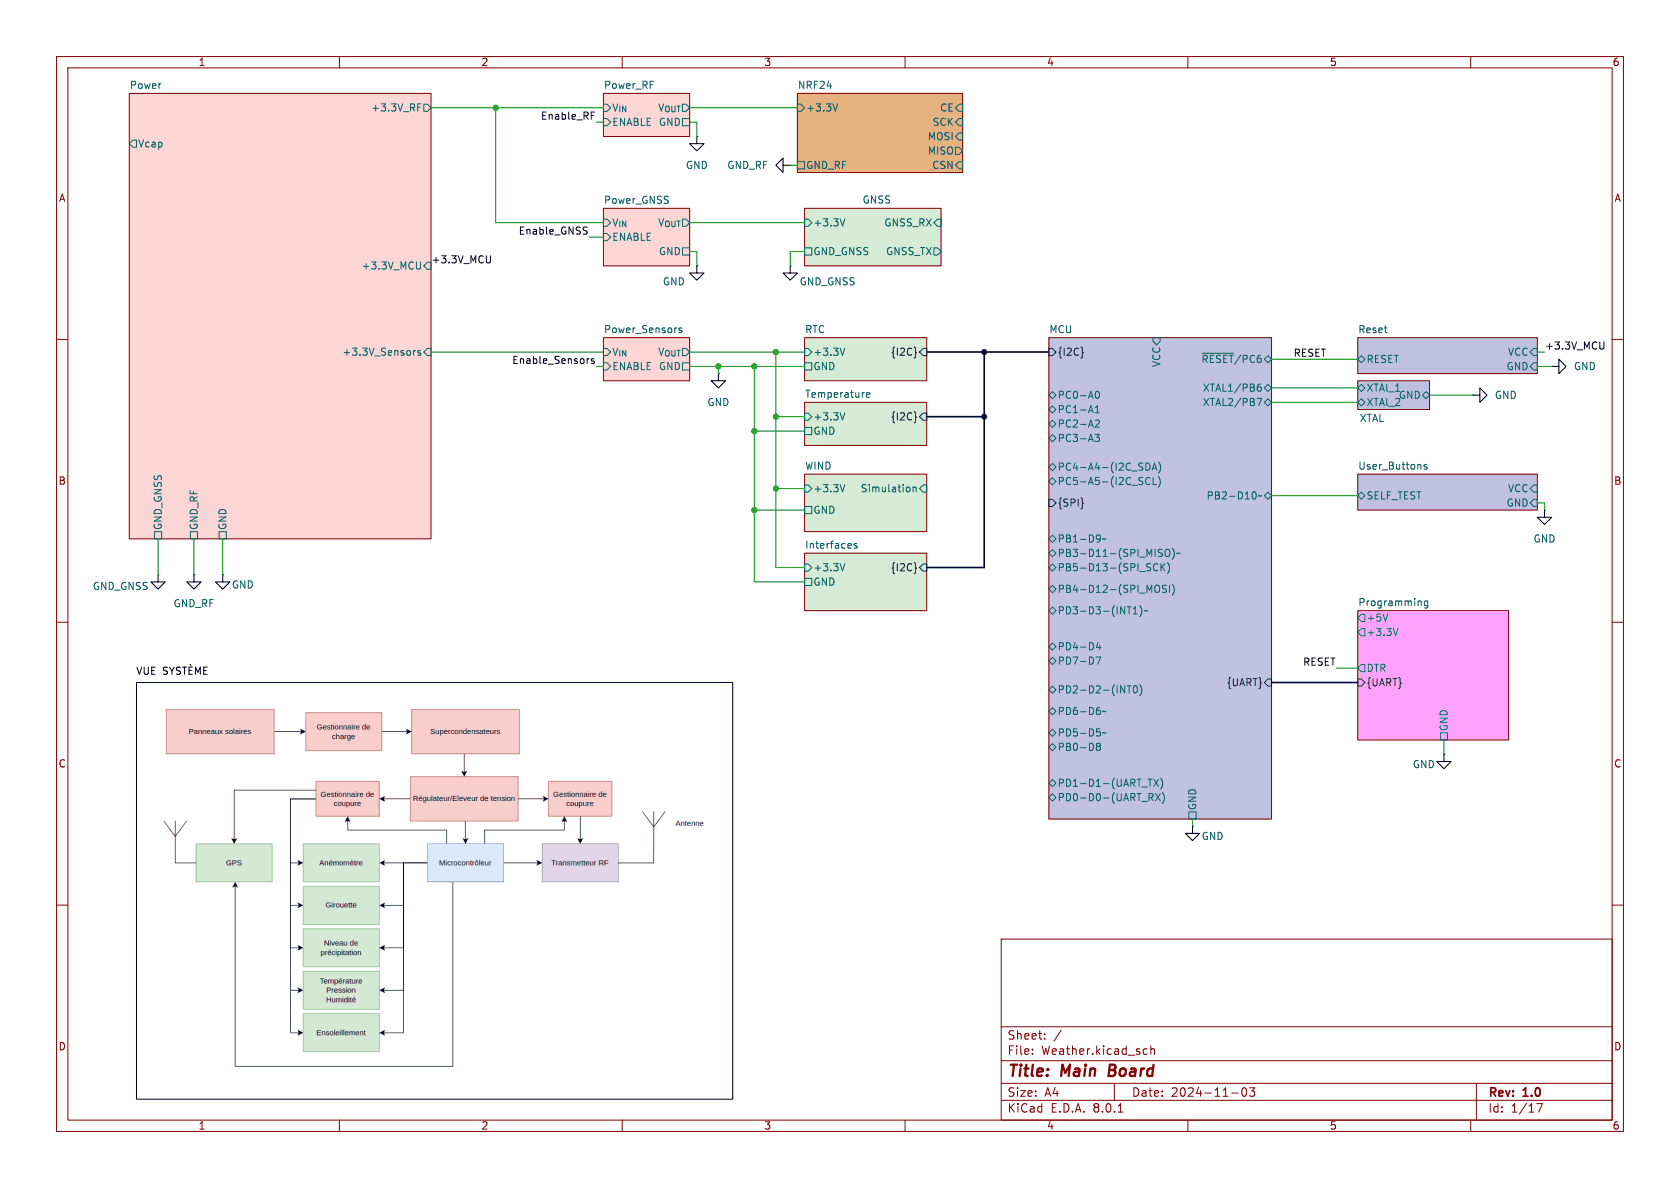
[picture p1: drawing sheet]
(kicad_sch
 (version 20231120)
 (generator "eeschema")
 (generator_version "8.0")
 (paper "A4")
 (title_block
  (title "Main Board")
  (date "2024-11-03")
  (rev "1.0"))
 (lib_symbols
  (symbol "power:GND"
   (power)
   (pin_numbers hide)
   (pin_names
    (offset 0) hide) (exclude_from_sim no) (in_bom yes) (on_board yes)
   (property "Reference" "#PWR" (at 0 -6.35 0) (effects (font (size 1.27 1.27)) (hide yes)))
   (property "Value" "GND" (at 0 -3.81 0) (effects (font (size 1.27 1.27))))
   (property "Footprint" "" (at 0 0 0) (effects (font (size 1.27 1.27)) (hide yes)))
   (property "Datasheet" "" (at 0 0 0) (effects (font (size 1.27 1.27)) (hide yes)))
   (property "Description" "Power symbol creates a global label with name \"GND\" , ground" (at 0 0 0) (effects (font (size 1.27 1.27)) (hide yes)))
   (symbol "GND_0_1"
    (polyline (pts (xy 0 0) (xy 0 -1.27) (xy 1.27 -1.27) (xy 0 -2.54) (xy -1.27 -1.27) (xy 0 -1.27)) (stroke (width 0) (type default)) (fill (type none))))
   (symbol "GND_1_1"
    (pin power_in line (at 0 0 270) (length 0) (name "~" (effects (font (size 1.27 1.27)))) (number "1" (effects (font (size 1.27 1.27))))))))
 (junction
  (at 133.35 90.17)
  (diameter 0)
  (color 0 0 0 0))
 (junction
  (at 173.99 73.66)
  (diameter 0)
  (color 0 0 0 0))
 (junction
  (at 127 64.77)
  (diameter 0)
  (color 0 0 0 0))
 (junction
  (at 137.16 86.36)
  (diameter 0)
  (color 0 0 0 0))
 (junction
  (at 173.99 62.23)
  (diameter 0)
  (color 0 0 0 0))
 (junction
  (at 137.16 73.66)
  (diameter 0)
  (color 0 0 0 0))
 (junction
  (at 137.16 62.23)
  (diameter 0)
  (color 0 0 0 0))
 (junction
  (at 133.35 64.77)
  (diameter 0)
  (color 0 0 0 0))
 (junction
  (at 87.63 19.05)
  (diameter 0)
  (color 0 0 0 0))
 (junction
  (at 133.35 76.2)
  (diameter 0)
  (color 0 0 0 0))
 (bus
  (pts (xy 163.83 73.66) (xy 173.99 73.66))
  (stroke (width 0) (type default)))
 (wire
  (pts (xy 76.2 62.23) (xy 106.68 62.23))
  (stroke (width 0) (type default)))
 (wire
  (pts (xy 271.78 62.23) (xy 273.05 62.23))
  (stroke (width 0) (type default)))
 (wire
  (pts (xy 142.24 102.87) (xy 133.35 102.87))
  (stroke (width 0) (type default)))
 (wire
  (pts (xy 76.2 19.05) (xy 87.63 19.05))
  (stroke (width 0) (type default)))
 (bus
  (pts (xy 173.99 73.66) (xy 173.99 62.23))
  (stroke (width 0) (type default)))
 (wire
  (pts (xy 121.92 19.05) (xy 140.97 19.05))
  (stroke (width 0) (type default)))
 (wire
  (pts (xy 139.7 46.99) (xy 139.7 44.45))
  (stroke (width 0) (type default)))
 (wire
  (pts (xy 139.7 29.21) (xy 140.97 29.21))
  (stroke (width 0) (type default)))
 (wire
  (pts (xy 105.41 21.59) (xy 106.68 21.59))
  (stroke (width 0) (type default)))
 (wire
  (pts (xy 252.73 69.85) (xy 260.35 69.85))
  (stroke (width 0) (type default)))
 (wire
  (pts (xy 255.27 130.81) (xy 255.27 133.35))
  (stroke (width 0) (type default)))
 (wire
  (pts (xy 224.79 68.58) (xy 240.03 68.58))
  (stroke (width 0) (type default)))
 (wire
  (pts (xy 137.16 86.36) (xy 137.16 73.66))
  (stroke (width 0) (type default)))
 (wire
  (pts (xy 224.79 71.12) (xy 240.03 71.12))
  (stroke (width 0) (type default)))
 (wire
  (pts (xy 121.92 44.45) (xy 123.19 44.45))
  (stroke (width 0) (type default)))
 (wire
  (pts (xy 121.92 21.59) (xy 123.19 21.59))
  (stroke (width 0) (type default)))
 (wire
  (pts (xy 224.79 87.63) (xy 240.03 87.63))
  (stroke (width 0) (type default)))
 (wire
  (pts (xy 137.16 62.23) (xy 137.16 73.66))
  (stroke (width 0) (type default)))
 (wire
  (pts (xy 105.41 64.77) (xy 106.68 64.77))
  (stroke (width 0) (type default)))
 (wire
  (pts (xy 104.14 41.91) (xy 106.68 41.91))
  (stroke (width 0) (type default)))
 (wire
  (pts (xy 240.03 118.11) (xy 236.22 118.11))
  (stroke (width 0) (type default)))
 (wire
  (pts (xy 123.19 21.59) (xy 123.19 24.13))
  (stroke (width 0) (type default)))
 (wire
  (pts (xy 87.63 19.05) (xy 106.68 19.05))
  (stroke (width 0) (type default)))
 (wire
  (pts (xy 34.29 95.25) (xy 34.29 101.6))
  (stroke (width 0) (type default)))
 (wire
  (pts (xy 121.92 62.23) (xy 137.16 62.23))
  (stroke (width 0) (type default)))
 (bus
  (pts (xy 173.99 62.23) (xy 185.42 62.23))
  (stroke (width 0) (type default)))
 (wire
  (pts (xy 123.19 44.45) (xy 123.19 46.99))
  (stroke (width 0) (type default)))
 (wire
  (pts (xy 87.63 39.37) (xy 87.63 19.05))
  (stroke (width 0) (type default)))
 (bus
  (pts (xy 163.83 100.33) (xy 173.99 100.33))
  (stroke (width 0) (type default)))
 (wire
  (pts (xy 133.35 90.17) (xy 133.35 76.2))
  (stroke (width 0) (type default)))
 (wire
  (pts (xy 137.16 73.66) (xy 142.24 73.66))
  (stroke (width 0) (type default)))
 (wire
  (pts (xy 87.63 39.37) (xy 106.68 39.37))
  (stroke (width 0) (type default)))
 (wire
  (pts (xy 127 64.77) (xy 127 66.04))
  (stroke (width 0) (type default)))
 (wire
  (pts (xy 271.78 88.9) (xy 273.05 88.9))
  (stroke (width 0) (type default)))
 (wire
  (pts (xy 210.82 144.78) (xy 210.82 146.05))
  (stroke (width 0) (type default)))
 (wire
  (pts (xy 127 64.77) (xy 133.35 64.77))
  (stroke (width 0) (type default)))
 (wire
  (pts (xy 142.24 100.33) (xy 137.16 100.33))
  (stroke (width 0) (type default)))
 (wire
  (pts (xy 133.35 76.2) (xy 133.35 64.77))
  (stroke (width 0) (type default)))
 (wire
  (pts (xy 142.24 76.2) (xy 133.35 76.2))
  (stroke (width 0) (type default)))
 (bus
  (pts (xy 224.79 120.65) (xy 240.03 120.65))
  (stroke (width 0) (type default)))
 (wire
  (pts (xy 27.94 95.25) (xy 27.94 101.6))
  (stroke (width 0) (type default)))
 (wire
  (pts (xy 39.37 95.25) (xy 39.37 101.6))
  (stroke (width 0) (type default)))
 (wire
  (pts (xy 133.35 64.77) (xy 142.24 64.77))
  (stroke (width 0) (type default)))
 (wire
  (pts (xy 139.7 44.45) (xy 142.24 44.45))
  (stroke (width 0) (type default)))
 (wire
  (pts (xy 137.16 100.33) (xy 137.16 86.36))
  (stroke (width 0) (type default)))
 (wire
  (pts (xy 133.35 102.87) (xy 133.35 90.17))
  (stroke (width 0) (type default)))
 (wire
  (pts (xy 224.79 63.5) (xy 240.03 63.5))
  (stroke (width 0) (type default)))
 (wire
  (pts (xy 142.24 90.17) (xy 133.35 90.17))
  (stroke (width 0) (type default)))
 (wire
  (pts (xy 273.05 88.9) (xy 273.05 90.17))
  (stroke (width 0) (type default)))
 (bus
  (pts (xy 163.83 62.23) (xy 173.99 62.23))
  (stroke (width 0) (type default)))
 (wire
  (pts (xy 142.24 86.36) (xy 137.16 86.36))
  (stroke (width 0) (type default)))
 (wire
  (pts (xy 121.92 39.37) (xy 142.24 39.37))
  (stroke (width 0) (type default)))
 (wire
  (pts (xy 271.78 64.77) (xy 274.32 64.77))
  (stroke (width 0) (type default)))
 (bus
  (pts (xy 173.99 100.33) (xy 173.99 73.66))
  (stroke (width 0) (type default)))
 (wire
  (pts (xy 137.16 62.23) (xy 142.24 62.23))
  (stroke (width 0) (type default)))
 (wire
  (pts (xy 121.92 64.77) (xy 127 64.77))
  (stroke (width 0) (type default)))
 (rectangle
  (start 24.13 120.65)
  (end 129.54 194.31)
  (stroke (width 0) (type default) (color 0 0 0 1))
  (fill (type none)))
 (image
  (at 77.47 157.48)
  (scale 1.05693)
  (data))
 (text "VUE SYSTÈME"
  (exclude_from_sim no)
  (at 30.48 118.872 0)
  (effects (font (size 1.27 1.27) (color 0 0 0 1))))
 (label "RESET"
  (at 236.22 118.11 180)
  (fields_autoplaced yes)
  (effects (font (size 1.27 1.27)) (justify right bottom)))
 (label "Enable_Sensors"
  (at 105.41 64.77 180)
  (fields_autoplaced yes)
  (effects (font (size 1.27 1.27)) (justify right bottom)))
 (label "+3.3V_MCU"
  (at 273.05 62.23 0)
  (fields_autoplaced yes)
  (effects (font (size 1.27 1.27)) (justify left bottom)))
 (label "Enable_RF"
  (at 105.41 21.59 180)
  (fields_autoplaced yes)
  (effects (font (size 1.27 1.27)) (justify right bottom)))
 (label "Enable_GNSS"
  (at 104.14 41.91 180)
  (fields_autoplaced yes)
  (effects (font (size 1.27 1.27)) (justify right bottom)))
 (label "RESET"
  (at 228.6 63.5 0)
  (fields_autoplaced yes)
  (effects (font (size 1.27 1.27)) (justify left bottom)))
 (label "+3.3V_MCU"
  (at 76.2 46.99 0)
  (fields_autoplaced yes)
  (effects (font (size 1.27 1.27)) (justify left bottom)))
 (symbol
  (lib_id "power:GND")
  (at 274.32 64.77 90)
  (unit 1)
  (exclude_from_sim no)
  (in_bom yes)
  (on_board yes)
  (dnp no)
  (fields_autoplaced yes)
  (property "Reference" "#PWR03" (at 280.67 64.77 0) (effects (font (size 1.27 1.27)) (hide yes)))
  (property "Value" "GND" (at 278.13 64.7699 90) (effects (font (size 1.27 1.27)) (justify right)))
  (property "Footprint" "" (at 274.32 64.77 0) (effects (font (size 1.27 1.27)) (hide yes)))
  (property "Datasheet" "" (at 274.32 64.77 0) (effects (font (size 1.27 1.27)) (hide yes)))
  (property "Description" "Power symbol creates a global label with name \"GND\" , ground" (at 274.32 64.77 0) (effects (font (size 1.27 1.27)) (hide yes)))
  (pin "1"))
 (symbol
  (lib_id "power:GND")
  (at 27.94 101.6 0)
  (unit 1)
  (exclude_from_sim no)
  (in_bom yes)
  (on_board yes)
  (dnp no)
  (property "Reference" "#PWR01" (at 27.94 107.95 0) (effects (font (size 1.27 1.27)) (hide yes)))
  (property "Value" "GND_GNSS" (at 21.336 103.632 0) (effects (font (size 1.27 1.27))))
  (property "Footprint" "" (at 27.94 101.6 0) (effects (font (size 1.27 1.27)) (hide yes)))
  (property "Datasheet" "" (at 27.94 101.6 0) (effects (font (size 1.27 1.27)) (hide yes)))
  (property "Description" "Power symbol creates a global label with name \"GND\" , ground" (at 27.94 101.6 0) (effects (font (size 1.27 1.27)) (hide yes)))
  (pin "1"))
 (symbol
  (lib_id "power:GND")
  (at 255.27 133.35 0)
  (mirror y)
  (unit 1)
  (exclude_from_sim no)
  (in_bom yes)
  (on_board yes)
  (dnp no)
  (property "Reference" "#PWR07" (at 255.27 139.7 0) (effects (font (size 1.27 1.27)) (hide yes)))
  (property "Value" "GND" (at 251.714 135.128 0) (effects (font (size 1.27 1.27))))
  (property "Footprint" "" (at 255.27 133.35 0) (effects (font (size 1.27 1.27)) (hide yes)))
  (property "Datasheet" "" (at 255.27 133.35 0) (effects (font (size 1.27 1.27)) (hide yes)))
  (property "Description" "Power symbol creates a global label with name \"GND\" , ground" (at 255.27 133.35 0) (effects (font (size 1.27 1.27)) (hide yes)))
  (pin "1"))
 (symbol
  (lib_id "power:GND")
  (at 123.19 46.99 0)
  (unit 1)
  (exclude_from_sim no)
  (in_bom yes)
  (on_board yes)
  (dnp no)
  (property "Reference" "#PWR02" (at 123.19 53.34 0) (effects (font (size 1.27 1.27)) (hide yes)))
  (property "Value" "GND" (at 119.126 49.784 0) (effects (font (size 1.27 1.27))))
  (property "Footprint" "" (at 123.19 46.99 0) (effects (font (size 1.27 1.27)) (hide yes)))
  (property "Datasheet" "" (at 123.19 46.99 0) (effects (font (size 1.27 1.27)) (hide yes)))
  (property "Description" "Power symbol creates a global label with name \"GND\" , ground" (at 123.19 46.99 0) (effects (font (size 1.27 1.27)) (hide yes)))
  (pin "1"))
 (symbol
  (lib_id "power:GND")
  (at 139.7 29.21 270)
  (unit 1)
  (exclude_from_sim no)
  (in_bom yes)
  (on_board yes)
  (dnp no)
  (fields_autoplaced yes)
  (property "Reference" "#PWR06" (at 133.35 29.21 0) (effects (font (size 1.27 1.27)) (hide yes)))
  (property "Value" "GND_RF" (at 135.89 29.2099 90) (effects (font (size 1.27 1.27)) (justify right)))
  (property "Footprint" "" (at 139.7 29.21 0) (effects (font (size 1.27 1.27)) (hide yes)))
  (property "Datasheet" "" (at 139.7 29.21 0) (effects (font (size 1.27 1.27)) (hide yes)))
  (property "Description" "Power symbol creates a global label with name \"GND\" , ground" (at 139.7 29.21 0) (effects (font (size 1.27 1.27)) (hide yes)))
  (pin "1"))
 (symbol
  (lib_id "power:GND")
  (at 39.37 101.6 0)
  (unit 1)
  (exclude_from_sim no)
  (in_bom yes)
  (on_board yes)
  (dnp no)
  (property "Reference" "#PWR05" (at 39.37 107.95 0) (effects (font (size 1.27 1.27)) (hide yes)))
  (property "Value" "GND" (at 42.926 103.378 0) (effects (font (size 1.27 1.27))))
  (property "Footprint" "" (at 39.37 101.6 0) (effects (font (size 1.27 1.27)) (hide yes)))
  (property "Datasheet" "" (at 39.37 101.6 0) (effects (font (size 1.27 1.27)) (hide yes)))
  (property "Description" "Power symbol creates a global label with name \"GND\" , ground" (at 39.37 101.6 0) (effects (font (size 1.27 1.27)) (hide yes)))
  (pin "1"))
 (symbol
  (lib_id "power:GND")
  (at 127 66.04 0)
  (unit 1)
  (exclude_from_sim no)
  (in_bom yes)
  (on_board yes)
  (dnp no)
  (fields_autoplaced yes)
  (property "Reference" "#PWR09" (at 127 72.39 0) (effects (font (size 1.27 1.27)) (hide yes)))
  (property "Value" "GND" (at 127 71.12 0) (effects (font (size 1.27 1.27))))
  (property "Footprint" "" (at 127 66.04 0) (effects (font (size 1.27 1.27)) (hide yes)))
  (property "Datasheet" "" (at 127 66.04 0) (effects (font (size 1.27 1.27)) (hide yes)))
  (property "Description" "Power symbol creates a global label with name \"GND\" , ground" (at 127 66.04 0) (effects (font (size 1.27 1.27)) (hide yes)))
  (pin "1"))
 (symbol
  (lib_id "power:GND")
  (at 260.35 69.85 90)
  (unit 1)
  (exclude_from_sim no)
  (in_bom yes)
  (on_board yes)
  (dnp no)
  (fields_autoplaced yes)
  (property "Reference" "#PWR04" (at 266.7 69.85 0) (effects (font (size 1.27 1.27)) (hide yes)))
  (property "Value" "GND" (at 264.16 69.8499 90) (effects (font (size 1.27 1.27)) (justify right)))
  (property "Footprint" "" (at 260.35 69.85 0) (effects (font (size 1.27 1.27)) (hide yes)))
  (property "Datasheet" "" (at 260.35 69.85 0) (effects (font (size 1.27 1.27)) (hide yes)))
  (property "Description" "Power symbol creates a global label with name \"GND\" , ground" (at 260.35 69.85 0) (effects (font (size 1.27 1.27)) (hide yes)))
  (pin "1"))
 (symbol
  (lib_id "power:GND")
  (at 210.82 146.05 0)
  (unit 1)
  (exclude_from_sim no)
  (in_bom yes)
  (on_board yes)
  (dnp no)
  (property "Reference" "#PWR014" (at 210.82 152.4 0) (effects (font (size 1.27 1.27)) (hide yes)))
  (property "Value" "GND" (at 214.376 147.828 0) (effects (font (size 1.27 1.27))))
  (property "Footprint" "" (at 210.82 146.05 0) (effects (font (size 1.27 1.27)) (hide yes)))
  (property "Datasheet" "" (at 210.82 146.05 0) (effects (font (size 1.27 1.27)) (hide yes)))
  (property "Description" "Power symbol creates a global label with name \"GND\" , ground" (at 210.82 146.05 0) (effects (font (size 1.27 1.27)) (hide yes)))
  (pin "1"))
 (symbol
  (lib_id "power:GND")
  (at 34.29 101.6 0)
  (unit 1)
  (exclude_from_sim no)
  (in_bom yes)
  (on_board yes)
  (dnp no)
  (fields_autoplaced yes)
  (property "Reference" "#PWR010" (at 34.29 107.95 0) (effects (font (size 1.27 1.27)) (hide yes)))
  (property "Value" "GND_RF" (at 34.29 106.68 0) (effects (font (size 1.27 1.27))))
  (property "Footprint" "" (at 34.29 101.6 0) (effects (font (size 1.27 1.27)) (hide yes)))
  (property "Datasheet" "" (at 34.29 101.6 0) (effects (font (size 1.27 1.27)) (hide yes)))
  (property "Description" "Power symbol creates a global label with name \"GND\" , ground" (at 34.29 101.6 0) (effects (font (size 1.27 1.27)) (hide yes)))
  (pin "1"))
 (symbol
  (lib_id "power:GND")
  (at 139.7 46.99 0)
  (unit 1)
  (exclude_from_sim no)
  (in_bom yes)
  (on_board yes)
  (dnp no)
  (property "Reference" "#PWR011" (at 139.7 53.34 0) (effects (font (size 1.27 1.27)) (hide yes)))
  (property "Value" "GND_GNSS" (at 146.304 49.784 0) (effects (font (size 1.27 1.27))))
  (property "Footprint" "" (at 139.7 46.99 0) (effects (font (size 1.27 1.27)) (hide yes)))
  (property "Datasheet" "" (at 139.7 46.99 0) (effects (font (size 1.27 1.27)) (hide yes)))
  (property "Description" "Power symbol creates a global label with name \"GND\" , ground" (at 139.7 46.99 0) (effects (font (size 1.27 1.27)) (hide yes)))
  (pin "1"))
 (symbol
  (lib_id "power:GND")
  (at 273.05 90.17 0)
  (unit 1)
  (exclude_from_sim no)
  (in_bom yes)
  (on_board yes)
  (dnp no)
  (fields_autoplaced yes)
  (property "Reference" "#PWR08" (at 273.05 96.52 0) (effects (font (size 1.27 1.27)) (hide yes)))
  (property "Value" "GND" (at 273.05 95.25 0) (effects (font (size 1.27 1.27))))
  (property "Footprint" "" (at 273.05 90.17 0) (effects (font (size 1.27 1.27)) (hide yes)))
  (property "Datasheet" "" (at 273.05 90.17 0) (effects (font (size 1.27 1.27)) (hide yes)))
  (property "Description" "Power symbol creates a global label with name \"GND\" , ground" (at 273.05 90.17 0) (effects (font (size 1.27 1.27)) (hide yes)))
  (pin "1"))
 (symbol
  (lib_id "power:GND")
  (at 123.19 24.13 0)
  (unit 1)
  (exclude_from_sim no)
  (in_bom yes)
  (on_board yes)
  (dnp no)
  (fields_autoplaced yes)
  (property "Reference" "#PWR012" (at 123.19 30.48 0) (effects (font (size 1.27 1.27)) (hide yes)))
  (property "Value" "GND" (at 123.19 29.21 0) (effects (font (size 1.27 1.27))))
  (property "Footprint" "" (at 123.19 24.13 0) (effects (font (size 1.27 1.27)) (hide yes)))
  (property "Datasheet" "" (at 123.19 24.13 0) (effects (font (size 1.27 1.27)) (hide yes)))
  (property "Description" "Power symbol creates a global label with name \"GND\" , ground" (at 123.19 24.13 0) (effects (font (size 1.27 1.27)) (hide yes)))
  (pin "1"))
 (sheet
  (at 106.68 36.83)
  (size 15.24 10.16)
  (fields_autoplaced yes)
  (stroke (width 0.1524) (type solid))
  (fill (color 255 0 0 0.1608))
  (property "Sheetname" "Power_GNSS" (at 106.68 36.1184 0) (effects (font (size 1.27 1.27)) (justify left bottom)))
  (property "Sheetfile" "Modules/Power_Handler.kicad_sch" (at 106.68 47.5746 0) (effects (font (size 1.27 1.27)) (justify left top) (hide yes)))
  (pin "V_{OUT}" output (at 121.92 39.37 0) (effects (font (size 1.27 1.27)) (justify right)))
  (pin "ENABLE" input (at 106.68 41.91 180) (effects (font (size 1.27 1.27)) (justify left)))
  (pin "V_{IN}" input (at 106.68 39.37 180) (effects (font (size 1.27 1.27)) (justify left)))
  (pin "GND" passive (at 121.92 44.45 0) (effects (font (size 1.27 1.27)) (justify right))))
 (sheet
  (at 22.86 16.51)
  (size 53.34 78.74)
  (fields_autoplaced yes)
  (stroke (width 0.1524) (type solid))
  (fill (color 255 0 0 0.1600))
  (property "Sheetname" "Power" (at 22.86 15.7984 0) (effects (font (size 1.27 1.27)) (justify left bottom)))
  (property "Sheetfile" "Modules/Power.kicad_sch" (at 22.86 95.8346 0) (effects (font (size 1.27 1.27)) (justify left top) (hide yes)))
  (pin "+3.3V_Sensors" input (at 76.2 62.23 0) (effects (font (size 1.27 1.27)) (justify right)))
  (pin "+3.3V_MCU" input (at 76.2 46.99 0) (effects (font (size 1.27 1.27)) (justify right)))
  (pin "GND_GNSS" passive (at 27.94 95.25 270) (effects (font (size 1.27 1.27)) (justify left)))
  (pin "GND" passive (at 39.37 95.25 270) (effects (font (size 1.27 1.27)) (justify left)))
  (pin "GND_RF" passive (at 34.29 95.25 270) (effects (font (size 1.27 1.27)) (justify left)))
  (pin "+3.3V_RF" output (at 76.2 19.05 0) (effects (font (size 1.27 1.27)) (justify right)))
  (pin "Vcap" output (at 22.86 25.4 180) (effects (font (size 1.27 1.27)) (justify left))))
 (sheet
  (at 142.24 83.82)
  (size 21.59 10.16)
  (fields_autoplaced yes)
  (stroke (width 0.1524) (type solid))
  (fill (color 0 132 0 0.1608))
  (property "Sheetname" "WIND" (at 142.24 83.1084 0) (effects (font (size 1.27 1.27)) (justify left bottom)))
  (property "Sheetfile" "Modules/WIND.kicad_sch" (at 142.24 94.5646 0) (effects (font (size 1.27 1.27)) (justify left top) (hide yes)))
  (pin "Simulation" input (at 163.83 86.36 0) (effects (font (size 1.27 1.27)) (justify right)))
  (pin "+3.3V" input (at 142.24 86.36 180) (effects (font (size 1.27 1.27)) (justify left)))
  (pin "GND" passive (at 142.24 90.17 180) (effects (font (size 1.27 1.27)) (justify left))))
 (sheet
  (at 142.24 97.79)
  (size 21.59 10.16)
  (fields_autoplaced yes)
  (stroke (width 0.1524) (type solid))
  (fill (color 0 132 0 0.1608))
  (property "Sheetname" "Interfaces" (at 142.24 97.0784 0) (effects (font (size 1.27 1.27)) (justify left bottom)))
  (property "Sheetfile" "Modules/Interfaces.kicad_sch" (at 142.24 108.5346 0) (effects (font (size 1.27 1.27)) (justify left top) (hide yes)))
  (pin "GND" passive (at 142.24 102.87 180) (effects (font (size 1.27 1.27)) (justify left)))
  (pin "{I2C}" input (at 163.83 100.33 0) (effects (font (size 1.27 1.27)) (justify right)))
  (pin "+3.3V" input (at 142.24 100.33 180) (effects (font (size 1.27 1.27)) (justify left))))
 (sheet
  (at 240.03 67.31)
  (size 12.7 5.08)
  (stroke (width 0.1524) (type solid))
  (fill (color 24 24 143 0.2706))
  (property "Sheetname" "XTAL" (at 240.284 74.676 0) (effects (font (size 1.27 1.27)) (justify left bottom)))
  (property "Sheetfile" "Modules/Crystal.kicad_sch" (at 240.03 72.9746 0) (effects (font (size 1.27 1.27)) (justify left top) (hide yes)))
  (pin "GND" bidirectional (at 252.73 69.85 0) (effects (font (size 1.27 1.27)) (justify right)))
  (pin "XTAl_1" bidirectional (at 240.03 68.58 180) (effects (font (size 1.27 1.27)) (justify left)))
  (pin "XTAl_2" bidirectional (at 240.03 71.12 180) (effects (font (size 1.27 1.27)) (justify left))))
 (sheet
  (at 106.68 16.51)
  (size 15.24 7.62)
  (fields_autoplaced yes)
  (stroke (width 0.1524) (type solid))
  (fill (color 255 0 0 0.1608))
  (property "Sheetname" "Power_RF" (at 106.68 15.7984 0) (effects (font (size 1.27 1.27)) (justify left bottom)))
  (property "Sheetfile" "Modules/Power_Handler.kicad_sch" (at 106.68 24.7146 0) (effects (font (size 1.27 1.27)) (justify left top) (hide yes)))
  (pin "V_{OUT}" output (at 121.92 19.05 0) (effects (font (size 1.27 1.27)) (justify right)))
  (pin "ENABLE" input (at 106.68 21.59 180) (effects (font (size 1.27 1.27)) (justify left)))
  (pin "V_{IN}" input (at 106.68 19.05 180) (effects (font (size 1.27 1.27)) (justify left)))
  (pin "GND" passive (at 121.92 21.59 0) (effects (font (size 1.27 1.27)) (justify right))))
 (sheet
  (at 185.42 59.69)
  (size 39.37 85.09)
  (fields_autoplaced yes)
  (stroke (width 0.1524) (type solid))
  (fill (color 24 24 143 0.2700))
  (property "Sheetname" "MCU" (at 185.42 58.9784 0) (effects (font (size 1.27 1.27)) (justify left bottom)))
  (property "Sheetfile" "Modules/MCU.kicad_sch" (at 185.42 145.3646 0) (effects (font (size 1.27 1.27)) (justify left top) (hide yes)))
  (pin "XTAL1/PB6" bidirectional (at 224.79 68.58 0) (effects (font (size 1.27 1.27)) (justify right)))
  (pin "PC0-A0" bidirectional (at 185.42 69.85 180) (effects (font (size 1.27 1.27)) (justify left)))
  (pin "{UART}" input (at 224.79 120.65 0) (effects (font (size 1.27 1.27)) (justify right)))
  (pin "XTAL2/PB7" bidirectional (at 224.79 71.12 0) (effects (font (size 1.27 1.27)) (justify right)))
  (pin "{I2C}" input (at 185.42 62.23 180) (effects (font (size 1.27 1.27)) (justify left)))
  (pin "PC1-A1" bidirectional (at 185.42 72.39 180) (effects (font (size 1.27 1.27)) (justify left)))
  (pin "PC2-A2" bidirectional (at 185.42 74.93 180) (effects (font (size 1.27 1.27)) (justify left)))
  (pin "PC3-A3" bidirectional (at 185.42 77.47 180) (effects (font (size 1.27 1.27)) (justify left)))
  (pin "PC4-A4-(I2C_SDA)" bidirectional (at 185.42 82.55 180) (effects (font (size 1.27 1.27)) (justify left)))
  (pin "PD0-D0-(UART_RX)" bidirectional (at 185.42 140.97 180) (effects (font (size 1.27 1.27)) (justify left)))
  (pin "PC5-A5-(I2C_SCL)" bidirectional (at 185.42 85.09 180) (effects (font (size 1.27 1.27)) (justify left)))
  (pin "PD1-D1-(UART_TX)" bidirectional (at 185.42 138.43 180) (effects (font (size 1.27 1.27)) (justify left)))
  (pin "~{RESET}/PC6" bidirectional (at 224.79 63.5 0) (effects (font (size 1.27 1.27)) (justify right)))
  (pin "PB0-D8" bidirectional (at 185.42 132.08 180) (effects (font (size 1.27 1.27)) (justify left)))
  (pin "PD5-D5~" bidirectional (at 185.42 129.54 180) (effects (font (size 1.27 1.27)) (justify left)))
  (pin "PD6-D6~" bidirectional (at 185.42 125.73 180) (effects (font (size 1.27 1.27)) (justify left)))
  (pin "PD2-D2-(INT0)" bidirectional (at 185.42 121.92 180) (effects (font (size 1.27 1.27)) (justify left)))
  (pin "PD7-D7" bidirectional (at 185.42 116.84 180) (effects (font (size 1.27 1.27)) (justify left)))
  (pin "PD4-D4" bidirectional (at 185.42 114.3 180) (effects (font (size 1.27 1.27)) (justify left)))
  (pin "PD3-D3-(INT1)~" bidirectional (at 185.42 107.95 180) (effects (font (size 1.27 1.27)) (justify left)))
  (pin "PB4-D12-(SPI_MOSI)" bidirectional (at 185.42 104.14 180) (effects (font (size 1.27 1.27)) (justify left)))
  (pin "PB5-D13-(SPI_SCK)" bidirectional (at 185.42 100.33 180) (effects (font (size 1.27 1.27)) (justify left)))
  (pin "PB3-D11-(SPI_MISO)~" bidirectional (at 185.42 97.79 180) (effects (font (size 1.27 1.27)) (justify left)))
  (pin "PB1-D9~" bidirectional (at 185.42 95.25 180) (effects (font (size 1.27 1.27)) (justify left)))
  (pin "PB2-D10~" bidirectional (at 224.79 87.63 0) (effects (font (size 1.27 1.27)) (justify right)))
  (pin "{SPI}" input (at 185.42 88.9 180) (effects (font (size 1.27 1.27)) (justify left)))
  (pin "VCC" input (at 204.47 59.69 90) (effects (font (size 1.27 1.27)) (justify right)))
  (pin "GND" passive (at 210.82 144.78 270) (effects (font (size 1.27 1.27)) (justify left))))
 (sheet
  (at 142.24 59.69)
  (size 21.59 7.62)
  (fields_autoplaced yes)
  (stroke (width 0.1524) (type solid))
  (fill (color 0 132 0 0.1600))
  (property "Sheetname" "RTC" (at 142.24 58.9784 0) (effects (font (size 1.27 1.27)) (justify left bottom)))
  (property "Sheetfile" "Modules/RTC.kicad_sch" (at 142.24 67.8946 0) (effects (font (size 1.27 1.27)) (justify left top) (hide yes)))
  (pin "GND" passive (at 142.24 64.77 180) (effects (font (size 1.27 1.27)) (justify left)))
  (pin "{I2C}" input (at 163.83 62.23 0) (effects (font (size 1.27 1.27)) (justify right)))
  (pin "+3.3V" input (at 142.24 62.23 180) (effects (font (size 1.27 1.27)) (justify left))))
 (sheet
  (at 106.68 59.69)
  (size 15.24 7.62)
  (fields_autoplaced yes)
  (stroke (width 0.1524) (type solid))
  (fill (color 255 0 0 0.1608))
  (property "Sheetname" "Power_Sensors" (at 106.68 58.9784 0) (effects (font (size 1.27 1.27)) (justify left bottom)))
  (property "Sheetfile" "Modules/Power_Handler.kicad_sch" (at 106.68 67.8946 0) (effects (font (size 1.27 1.27)) (justify left top) (hide yes)))
  (pin "V_{OUT}" output (at 121.92 62.23 0) (effects (font (size 1.27 1.27)) (justify right)))
  (pin "ENABLE" input (at 106.68 64.77 180) (effects (font (size 1.27 1.27)) (justify left)))
  (pin "V_{IN}" input (at 106.68 62.23 180) (effects (font (size 1.27 1.27)) (justify left)))
  (pin "GND" passive (at 121.92 64.77 0) (effects (font (size 1.27 1.27)) (justify right))))
 (sheet
  (at 240.03 83.82)
  (size 31.75 6.35)
  (fields_autoplaced yes)
  (stroke (width 0.1524) (type solid))
  (fill (color 24 24 143 0.2706))
  (property "Sheetname" "User_Buttons" (at 240.03 83.1084 0) (effects (font (size 1.27 1.27)) (justify left bottom)))
  (property "Sheetfile" "Modules/User_Buttons.kicad_sch" (at 240.03 90.7546 0) (effects (font (size 1.27 1.27)) (justify left top) (hide yes)))
  (pin "GND" input (at 271.78 88.9 0) (effects (font (size 1.27 1.27)) (justify right)))
  (pin "VCC" input (at 271.78 86.36 0) (effects (font (size 1.27 1.27)) (justify right)))
  (pin "SELF_TEST" bidirectional (at 240.03 87.63 180) (effects (font (size 1.27 1.27)) (justify left))))
 (sheet
  (at 142.24 71.12)
  (size 21.59 7.62)
  (fields_autoplaced yes)
  (stroke (width 0.1524) (type solid))
  (fill (color 0 132 0 0.1608))
  (property "Sheetname" "Temperature" (at 142.24 70.4084 0) (effects (font (size 1.27 1.27)) (justify left bottom)))
  (property "Sheetfile" "Modules/Temperature.kicad_sch" (at 142.24 79.3246 0) (effects (font (size 1.27 1.27)) (justify left top) (hide yes)))
  (pin "{I2C}" input (at 163.83 73.66 0) (effects (font (size 1.27 1.27)) (justify right)))
  (pin "+3.3V" input (at 142.24 73.66 180) (effects (font (size 1.27 1.27)) (justify left)))
  (pin "GND" passive (at 142.24 76.2 180) (effects (font (size 1.27 1.27)) (justify left))))
 (sheet
  (at 142.24 36.83)
  (size 24.13 10.16)
  (stroke (width 0.1524) (type solid))
  (fill (color 0 132 0 0.1608))
  (property "Sheetname" "GNSS" (at 152.4 36.068 0) (effects (font (size 1.27 1.27)) (justify left bottom)))
  (property "Sheetfile" "Modules/GNSS.kicad_sch" (at 142.24 55.1946 0) (effects (font (size 1.27 1.27)) (justify left top) (hide yes)))
  (pin "GND_GNSS" passive (at 142.24 44.45 180) (effects (font (size 1.27 1.27)) (justify left)))
  (pin "GNSS_RX" input (at 166.37 39.37 0) (effects (font (size 1.27 1.27)) (justify right)))
  (pin "GNSS_TX" output (at 166.37 44.45 0) (effects (font (size 1.27 1.27)) (justify right)))
  (pin "+3.3V" input (at 142.24 39.37 180) (effects (font (size 1.27 1.27)) (justify left))))
 (sheet
  (at 240.03 59.69)
  (size 31.75 6.35)
  (fields_autoplaced yes)
  (stroke (width 0.1524) (type solid))
  (fill (color 24 24 143 0.2706))
  (property "Sheetname" "Reset" (at 240.03 58.9784 0) (effects (font (size 1.27 1.27)) (justify left bottom)))
  (property "Sheetfile" "Modules/Reset.kicad_sch" (at 240.03 66.6246 0) (effects (font (size 1.27 1.27)) (justify left top) (hide yes)))
  (pin "GND" input (at 271.78 64.77 0) (effects (font (size 1.27 1.27)) (justify right)))
  (pin "RESET" bidirectional (at 240.03 63.5 180) (effects (font (size 1.27 1.27)) (justify left)))
  (pin "VCC" input (at 271.78 62.23 0) (effects (font (size 1.27 1.27)) (justify right))))
 (sheet
  (at 140.97 16.51)
  (size 29.21 13.97)
  (fields_autoplaced yes)
  (stroke (width 0.1524) (type solid))
  (fill (color 204 102 0 0.5000))
  (property "Sheetname" "NRF24" (at 140.97 15.7984 0) (effects (font (size 1.27 1.27)) (justify left bottom)))
  (property "Sheetfile" "Modules/NRF24.kicad_sch" (at 140.97 31.0646 0) (effects (font (size 1.27 1.27)) (justify left top) (hide yes)))
  (pin "+3.3V" input (at 140.97 19.05 180) (effects (font (size 1.27 1.27)) (justify left)))
  (pin "GND_RF" passive (at 140.97 29.21 180) (effects (font (size 1.27 1.27)) (justify left)))
  (pin "CE" input (at 170.18 19.05 0) (effects (font (size 1.27 1.27)) (justify right)))
  (pin "SCK" input (at 170.18 21.59 0) (effects (font (size 1.27 1.27)) (justify right)))
  (pin "MOSI" input (at 170.18 24.13 0) (effects (font (size 1.27 1.27)) (justify right)))
  (pin "MISO" output (at 170.18 26.67 0) (effects (font (size 1.27 1.27)) (justify right)))
  (pin "CSN" input (at 170.18 29.21 0) (effects (font (size 1.27 1.27)) (justify right))))
 (sheet
  (at 240.03 107.95)
  (size 26.67 22.86)
  (fields_autoplaced yes)
  (stroke (width 0.1524) (type solid))
  (fill (color 255 0 255 0.3700))
  (property "Sheetname" "Programming" (at 240.03 107.2384 0) (effects (font (size 1.27 1.27)) (justify left bottom)))
  (property "Sheetfile" "Modules/Programming.kicad_sch" (at 240.03 131.3946 0) (effects (font (size 1.27 1.27)) (justify left top) (hide yes)))
  (pin "GND" passive (at 255.27 130.81 270) (effects (font (size 1.27 1.27)) (justify left)))
  (pin "+5V" output (at 240.03 109.22 180) (effects (font (size 1.27 1.27)) (justify left)))
  (pin "+3.3V" output (at 240.03 111.76 180) (effects (font (size 1.27 1.27)) (justify left)))
  (pin "DTR" output (at 240.03 118.11 180) (effects (font (size 1.27 1.27)) (justify left)))
  (pin "{UART}" input (at 240.03 120.65 180) (effects (font (size 1.27 1.27)) (justify left))))
 (sheet_instances
  (path ""
   (page "1"))))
